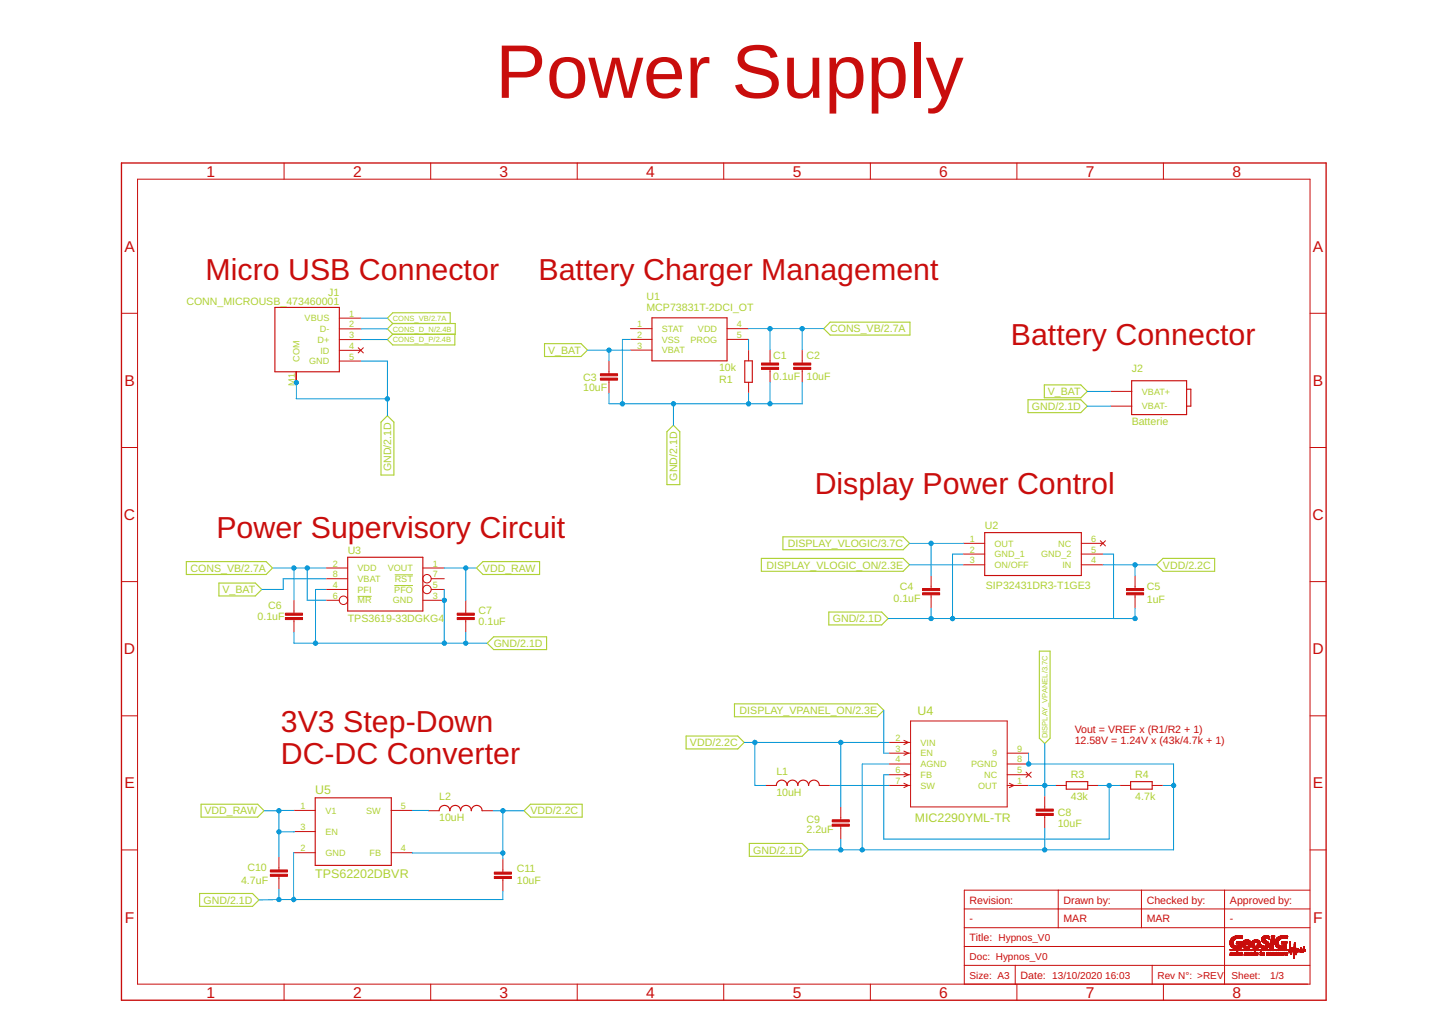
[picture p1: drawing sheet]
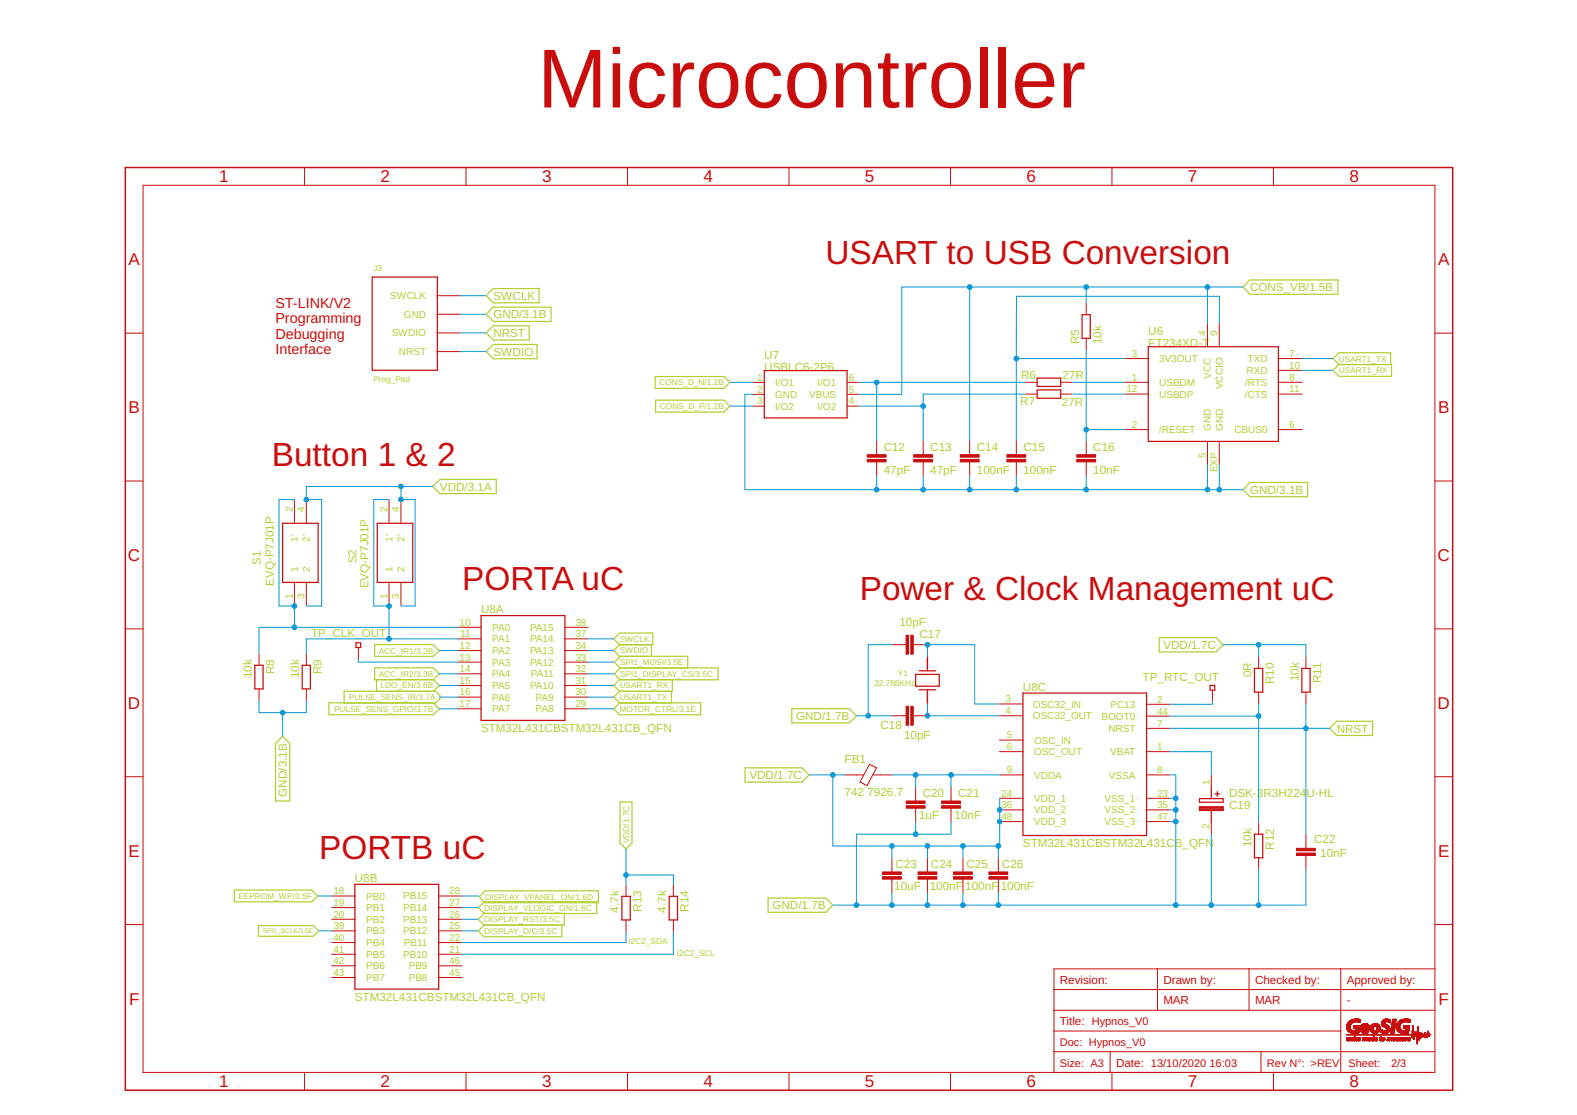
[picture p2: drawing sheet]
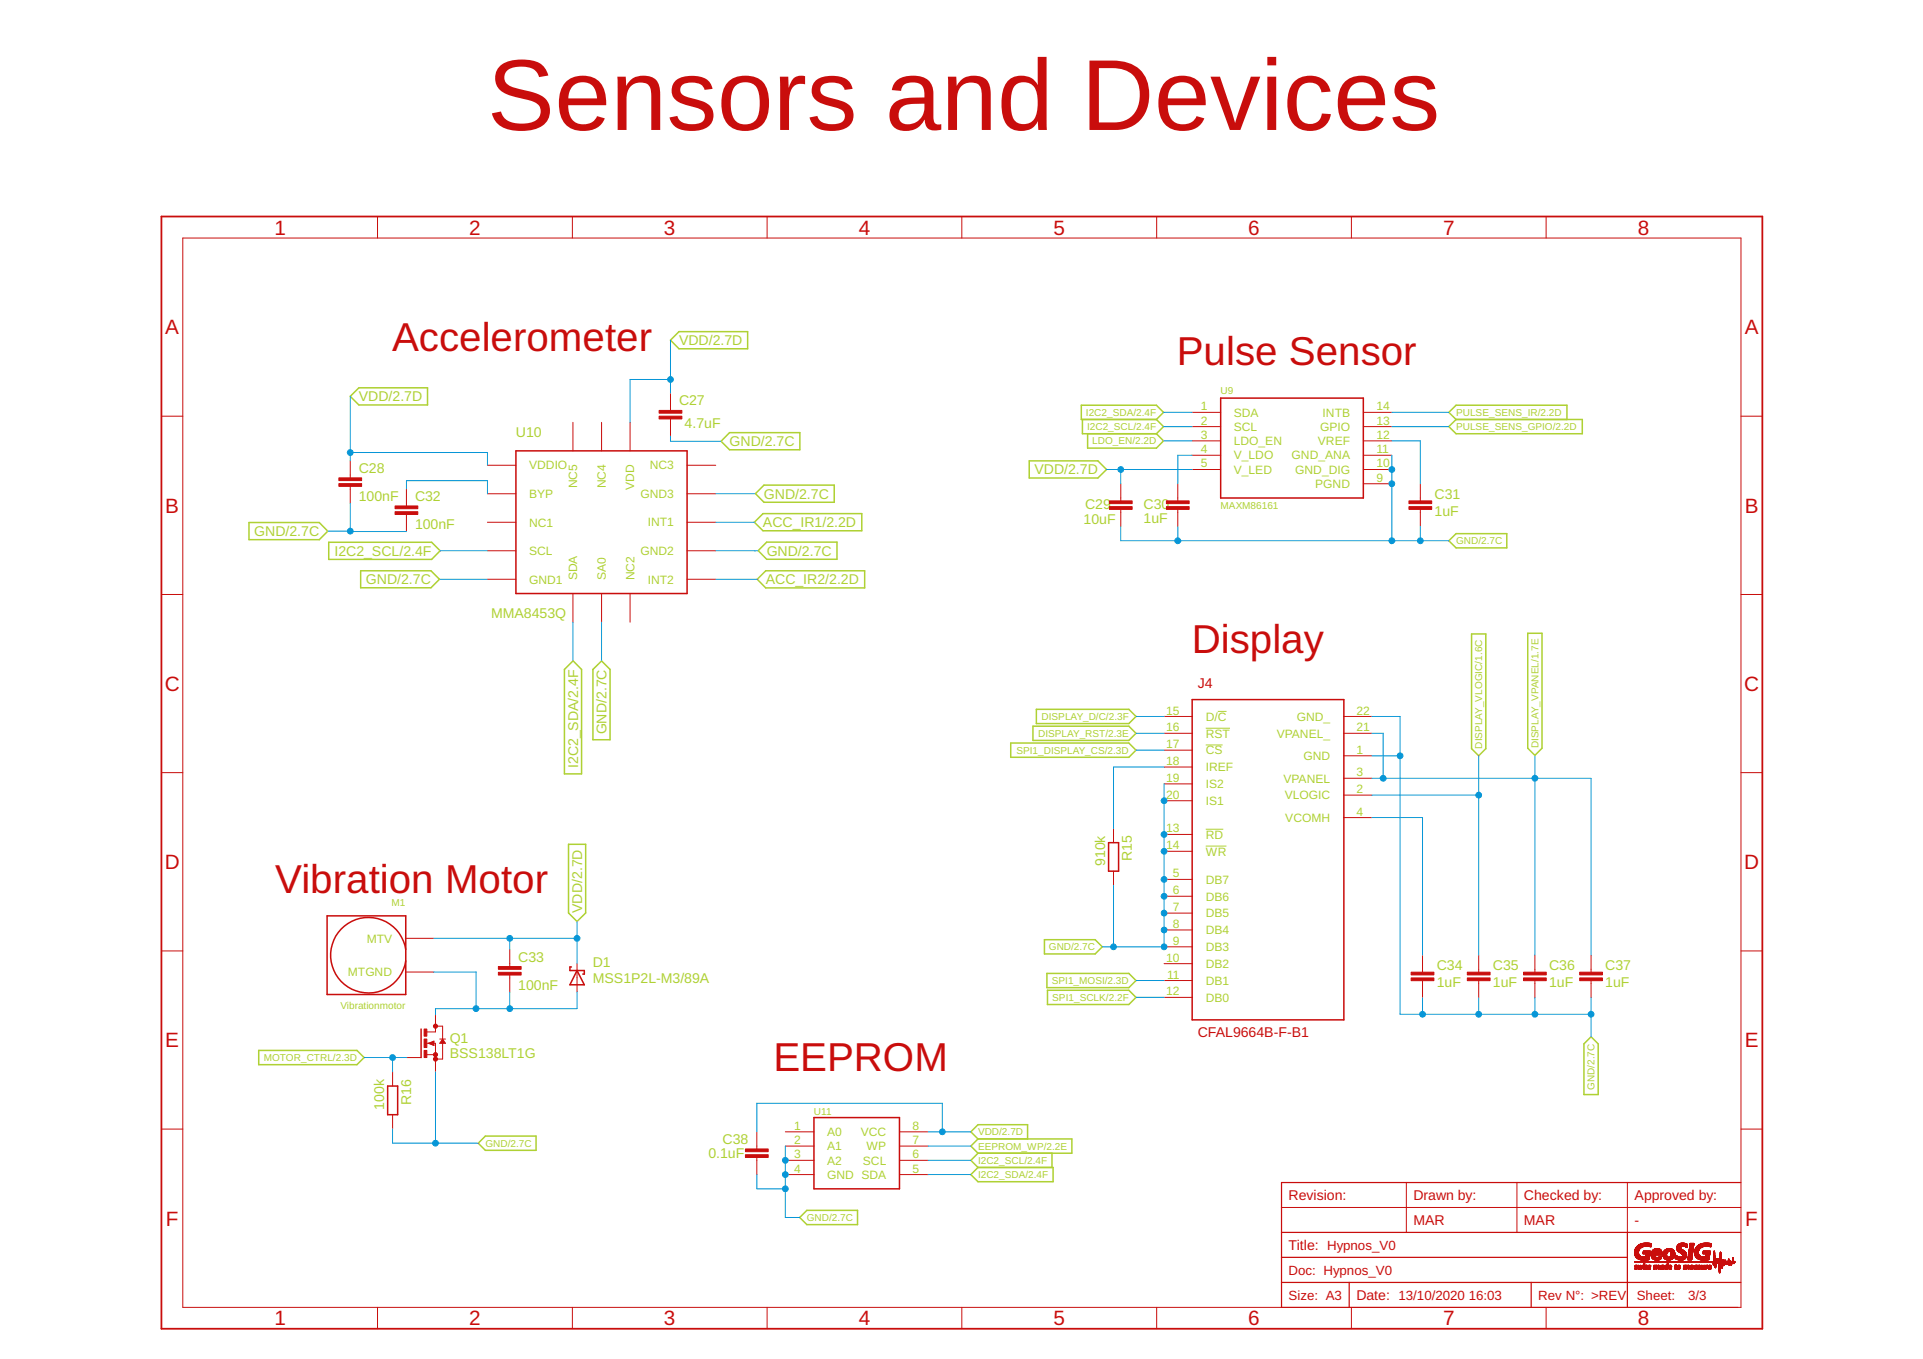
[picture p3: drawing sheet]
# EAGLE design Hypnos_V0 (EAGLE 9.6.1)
APPROVED: -; CHECKED: MAR; DRAWN: MAR; REVISION: -

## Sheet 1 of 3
FRAME1 (FRAME_A4_REVIEWED): ASSEMBLY: A0; CHECKED: MAR; DRAWN: MAR; EAN: NONE; GSN: NONE; IN_BOM: NO; MPN: NONE; ORGANISATION: GeoSIG Ltd. Switzerland; TITLE: Hypnos_V0

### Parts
C1  0.1uF  C0603  [C0603K]
C2  10uF  C0603  [C0603K]
C3  10uF  C0603  [C0603K]
C4  0.1uF  C0603  [C0603K]
C5  1uF  C0603  [C0603K]
C6  0.1uF  C0603  [C0603K]
C7  0.1uF  C0603  [C0603K]
C8  10uF  C0603  [C0603K]
C9  2.2uF  C0603  [C0603K]
C10  4.7uF  C0603  [C0603K]
C11  10uF  C0603  [C0603K]
J1  CONN_MICROUSB_473460001  [CONN_MOLEX_473460001]
J2  Batterie  BATTERIE  [BATTERIE]
L1  10uH  INDUCT1210  [L1210]
L2  10uH  INDUCT1210  [L1210]
R1  10k  R-EU_R0603  [R0603]
R3  43k  R-EU_R0603  [R0603]
R4  4.7k  R-EU_R0603  [R0603]
U1  MCP73831T-2DCI_OT  [SOT95P270X145-5N]
U2  SIP32431DR3-T1GE3  [SOT65P210X110-6N]
U3  TPS3619-33DGKG4  [MSOP8]
U4  MIC2290YML-TR  [MLF-8_ML_MCH]
U5  TPS62202DBVR  [SOT95P280X145-5N]

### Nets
CONS_D_N: J1.2(D-) ; also sheet 2
CONS_D_P: J1.3(D+) ; also sheet 2
CONS_VB: C1.1 C2.1 C6.1 J1.1(VBUS) U1.4(VDD) U3.2(VDD) U3.6(!MR) ; also sheet 2
DISPLAY_VLOGIC: C4.1 U2.1(OUT) ; also sheet 3
DISPLAY_VLOGIC_ON: U2.3(ON/OFF) ; also sheet 2
DISPLAY_VPANEL: C8.1 R3.2 U4.1(OUT) ; also sheet 3
DISPLAY_VPANEL_ON: U4.3(EN) ; also sheet 2
FB: R3.1 R4.2 U4.6(FB)
GND: C1.2 C2.2 C3.2 C4.2 C5.2 C6.2 C7.2 C8.2 C9.2 C10.2 C11.2 J1.5(GND) J1.M1(COM) J1.M2(COM) J1.M3(COM) J1.M4(COM) J1.M5(COM) J1.M6(COM) J2.2(VBAT-) R1.2 R4.1 U1.2(VSS) U2.2(GND_1) U2.5(GND_2) U3.3(GND) U3.4(PFI) U3.5(!PFO) U4.4(AGND) U4.8(PGND) U4.9 U5.2(GND) ; also sheet 2,3
N$4: L2.1 U5.5(SW)
PROG: R1.1 U1.5(PROG)
SW: L1.2 U4.7(SW)
V_BAT: C3.1 J2.1(VBAT+) U1.3(VBAT) U3.8(VBAT)
VDD: C5.1 C9.1 C11.1 L1.1 L2.2 U2.4(IN) U4.2(VIN) U5.4(FB) ; also sheet 2,3
VDD_RAW: C7.1 C10.1 U3.1(VOUT) U5.1(V1) U5.3(EN)
Unconnected: J1.4(ID) U1.1(STAT) U2.6(NC) U3.7(!RST) U4.5(NC)

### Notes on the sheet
- Power Supply
- Micro USB Connector | Battery Charger Management
- Battery Connector
- Display Power Control
- Power Supervisory Circuit
- Vout = VREF x (R1/R2 + 1)
  12.58V = 1.24V x (43k/4.7k + 1)
- 3V3 Step-Down
  DC-DC Converter

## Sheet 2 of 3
FRAME2 (FRAME_A4_REVIEWED): ASSEMBLY: A0; EAN: NONE; GSN: NONE; IN_BOM: NO; MPN: NONE; ORGANISATION: GeoSIG Ltd. Switzerland; TITLE: Hypnos_V0

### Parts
C12  47pF  C0603  [C0603K]
C13  47pF  C0603  [C0603K]
C14  100nF  C0603  [C0603K]
C15  100nF  C0603  [C0603K]
C16  10nF  C0603  [C0603K]
C17  10pF  C0603  [C0603K]
C18  10pF  C0603  [C0603K]
C19  DSK-3R3H224U-HL  [DSK3R3H334THL]
C20  1uF  C0603  [C0603K]
C21  10nF  C0603  [C0603K]
C22  10nF  C0603  [C0603K]
C23  10uF  C0603  [C0603K]
C24  100nF  C0603  [C0603K]
C25  100nF  C0603  [C0603K]
C26  100nF  C0603  [C0603K]
FB1  742 7926.7  FERRITE_BEAD0603  [FB0603]
J3  Prog_Pad  PROG_PAD  [PROG_PAD]
R5  10k  R-EU_R0603  [R0603]
R6  27R  R-EU_R0603  [R0603]
R7  27R  R-EU_R0603  [R0603]
R8  10k  R-EU_R0603  [R0603]
R9  10k  R-EU_R0603  [R0603]
R10  0R  R-EU_R0603  [R0603]
R11  10k  R-EU_R0603  [R0603]
R12  10k  R-EU_R0603  [R0603]
R13  4.7k  R-EU_R0603  [R0603]
R14  4.7k  R-EU_R0603  [R0603]
S1  EVQ-P7J01P  [EVQP7J01P]
S2  EVQ-P7J01P  [EVQP7J01P]
TP_CLK_OUT  TEST_PIN_SMD  [SMD_1]
TP_RTC_OUT  TEST_PIN_SMD  [SMD_1]
U6  FT234XD-T  [DFN12-3X3]
U7  USBLC6-2P6  [SOT666]
U8  STM32L431CBSTM32L431CB_QFN  [QFN50P700X700X60-49N]
Y1  32.768KHz  QUARTZ1-CM315-32.768KDZY-UT  [CM315]

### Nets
/RESET: C16.1 R5.1 U6.2(/RESET)
ACC_IR1: U8.12(A:PA2) ; also sheet 3
ACC_IR2: U8.14(A:PA4) ; also sheet 3
BUTTON1: R8.1 S1.1 S1.2(1') U8.10(A:PA0)
BUTTON2: R9.1 S2.1 S2.2(1') U8.11(A:PA1)
CLK_OUT: TP_CLK_OUT.P$1 U8.13(A:PA3)
CONS_D_N: U7.1(I/O1) ; also sheet 1
CONS_D_P: U7.3(I/O2) ; also sheet 1
CONS_VB: C14.1 R5.2 U6.4(VCC) U7.5(VBUS) ; also sheet 1
DISPLAY_D/C: U8.25(B:PB12) ; also sheet 3
DISPLAY_RST: U8.26(B:PB13) ; also sheet 3
DISPLAY_VLOGIC_ON: U8.27(B:PB14) ; also sheet 1
DISPLAY_VPANEL_ON: U8.28(B:PB15) ; also sheet 1
EEPROM_WP: U8.18(B:PB0) ; also sheet 3
GND: C12.2 C13.2 C14.2 C15.2 C16.2 C17.2 C18.2 C19.2(-) C20.2 C21.2 C22.2 C23.2 C24.2 C25.2 C26.2 J3.2(GND) R8.2 R9.2 R12.2 U6.5(GND) U6.EXP(GND) U7.2(GND) U8.8(C:VSSA) U8.23(C:VSS_1) U8.35(C:VSS_2) U8.47(C:VSS_3) ; also sheet 1,3
I2C2_SCL: R14.2 U8.21(B:PB10) ; also sheet 3
I2C2_SDA: R13.2 U8.22(B:PB11) ; also sheet 3
LDO_EN: U8.15(A:PA5) ; also sheet 3
MOTOR_CTRL: U8.29(A:PA8) ; also sheet 3
N$1: C18.1 U8.4(C:OSC32_OUT) Y1.P$2
N$2: C17.1 U8.3(C:OSC32_IN) Y1.P$1
N$3: C19.1(+) U8.1(C:VBAT)
N$9: R10.2 R12.1 U8.44(C:BOOT0)
N$41: C13.1 R7.2 U7.4(I/O2)
N$42: C12.1 R6.2 U7.6(I/O1)
NRST: C22.1 J3.3(SWDIO) R11.2 U8.7(C:NRST)
PULSE_SENS_GPIO: U8.17(A:PA7) ; also sheet 3
PULSE_SENS_IR: U8.16(A:PA6) ; also sheet 3
RTC_OUT: TP_RTC_OUT.P$1 U8.2(C:PC13)
SPI1_DISPLAY_CS: U8.32(A:PA11) ; also sheet 3
SPI1_MOSI: U8.33(A:PA12) ; also sheet 3
SPI1_SCLK: U8.39(B:PB3) ; also sheet 3
SWCLK: J3.1(SWCLK) U8.37(A:PA14)
SWDIO: J3.4(NRST) U8.34(A:PA13)
USART1_RX: U6.10(RXD) U8.31(A:PA10)
USART1_TX: U6.7(TXD) U8.30(A:PA9)
USBDM: R6.1 U6.1(USBDM)
USBDP: R7.1 U6.12(USBDP)
VCCIO: C15.1 U6.3(3V3OUT) U6.9(VCCIO)
VDD: C23.1 C24.1 C25.1 C26.1 FB1.1 R10.1 R11.1 R13.1 R14.1 S1.3 S1.4(2') S2.3 S2.4(2') U8.24(C:VDD_1) U8.36(C:VDD_2) U8.48(C:VDD_3) ; also sheet 1,3
VDDA: C20.1 C21.1 FB1.2 U8.9(C:VDDA)
Unconnected: U6.6(CBUS0) U6.8(/RTS) U6.11(/CTS) U8.5(C:OSC_IN) U8.6(C:OSC_OUT) U8.19(B:PB1) U8.20(B:PB2) U8.38(A:PA15) U8.40(B:PB4) U8.41(B:PB5) U8.42(B:PB6) U8.43(B:PB7) U8.45(B:PB8) U8.46(B:PB9)

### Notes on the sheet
- Microcontroller
- USART to USB Conversion
- ST-LINK/V2 
  Programming 
  Debugging 
  Interface
- Button 1 & 2
- PORTA uC | Power & Clock Management uC
- PORTB uC

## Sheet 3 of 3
FRAME3 (FRAME_A4_REVIEWED): ASSEMBLY: A0; EAN: NONE; GSN: NONE; IN_BOM: NO; MPN: NONE; ORGANISATION: GeoSIG Ltd. Switzerland; TITLE: Hypnos_V0

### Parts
C27  4.7uF  C0603  [C0603K]
C28  100nF  C0603  [C0603K]
C29  10uF  C0603  [C0603K]
C30  1uF  C0603  [C0603K]
C31  1uF  C0603  [C0603K]
C32  100nF  C0603  [C0603K]
C33  100nF  C0603  [C0603K]
C34  1uF  C0603  [C0603K]
C35  1uF  C0603  [C0603K]
C36  1uF  C0603  [C0603K]
C37  1uF  C0603  [C0603K]
C38  0.1uF  C0603  [C0603K]
D1  MSS1P2L-M3/89A  [MICROSMP]
J4  CFAL9664B-F-B1  [CFAL9664B-F-B1]
M1  Vibrationmotor  VIBRATIONMOTOR  [VIBRATIONMOTOR]
Q1  BSS138LT1G  [SOT23]
R15  910k  R-EU_R0603  [R0603]
R16  100k  R-EU_R0603  [R0603]
U9  MAXM86161  [MAXM86161]
U10  MMA8453Q  [QFN-COL]
U11  BR24T1MFJ-3AME2  [SOIC127P600X165-8N]

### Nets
ACC_IR1: U10.P$11(INT1) ; also sheet 2
ACC_IR2: U10.P$9(INT2) ; also sheet 2
BYP: C32.1 U10.P$2(BYP)
DISPLAY_D/C: J4.15(D/!C) ; also sheet 2
DISPLAY_RST: J4.16(!RST) ; also sheet 2
DISPLAY_VLOGIC: C35.1 J4.2(VLOGIC) ; also sheet 1
DISPLAY_VPANEL: C36.1 C37.1 J4.3(VPANEL) J4.21(VPANEL_) ; also sheet 1
EEPROM_WP: U11.7(WP) ; also sheet 2
GND: C27.2 C28.2 C29.2 C30.2 C31.2 C32.2 C34.2 C35.2 C36.2 C37.2 C38.2 J4.1(GND) J4.5(DB7) J4.6(DB6) J4.7(DB5) J4.8(DB4) J4.9(DB3) J4.13(!RD!) J4.14(!WR!) J4.19(IS2) J4.20(IS1) J4.22(GND_) Q1.2(S) R15.2 R16.2 U9.9(PGND) U9.10(GND_DIG) U9.11(GND_ANA) U10.P$5(GND1) U10.P$7(SA0) U10.P$10(GND2) U10.P$12(GND3) U11.2(A1) U11.3(A2) U11.4(GND) ; also sheet 1,2
I2C2_SCL: U9.2(SCL) U10.P$4(SCL) U11.6(SCL) ; also sheet 2
I2C2_SDA: U9.1(SDA) U10.P$6(SDA) U11.5(SDA) ; also sheet 2
IREF: J4.18(IREF) R15.1
LDO_EN: U9.3(LDO_EN) ; also sheet 2
MOTOR_CTRL: Q1.1(G) R16.1 ; also sheet 2
MTGND: C33.2 D1.A M1.1(MTGND) Q1.3(D)
PULSE_SENS_GPIO: U9.13(GPIO) ; also sheet 2
PULSE_SENS_IR: U9.14(INTB) ; also sheet 2
SPI1_DISPLAY_CS: J4.17(!CS) ; also sheet 2
SPI1_MOSI: J4.11(DB1) ; also sheet 2
SPI1_SCLK: J4.12(DB0) ; also sheet 2
V_LDO: C30.1 U9.4(V_LDO)
V_REF: C31.1 U9.12(VREF)
VCOMH: C34.1 J4.4(VCOMH)
VDD: C27.1 C28.1 C29.1 C33.1 C38.1 D1.C M1.2(MTV) U9.5(V_LED) U10.P$1(VDDIO) U10.P$14(VDD) U11.8(VCC) ; also sheet 1,2
Unconnected: J4.10(DB2) U10.P$3(NC1) U10.P$8(NC2) U10.P$13(NC3) U10.P$15(NC4) U10.P$16(NC5) U11.1(A0)

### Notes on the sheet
- Sensors and Devices
- Accelerometer
- Pulse Sensor
- Display
- Vibration Motor
- EEPROM

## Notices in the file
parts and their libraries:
MIC2290YML-TR: COPYRIGHT: Copyright (C) 2018 Accelerated Designs. All rights reserved
